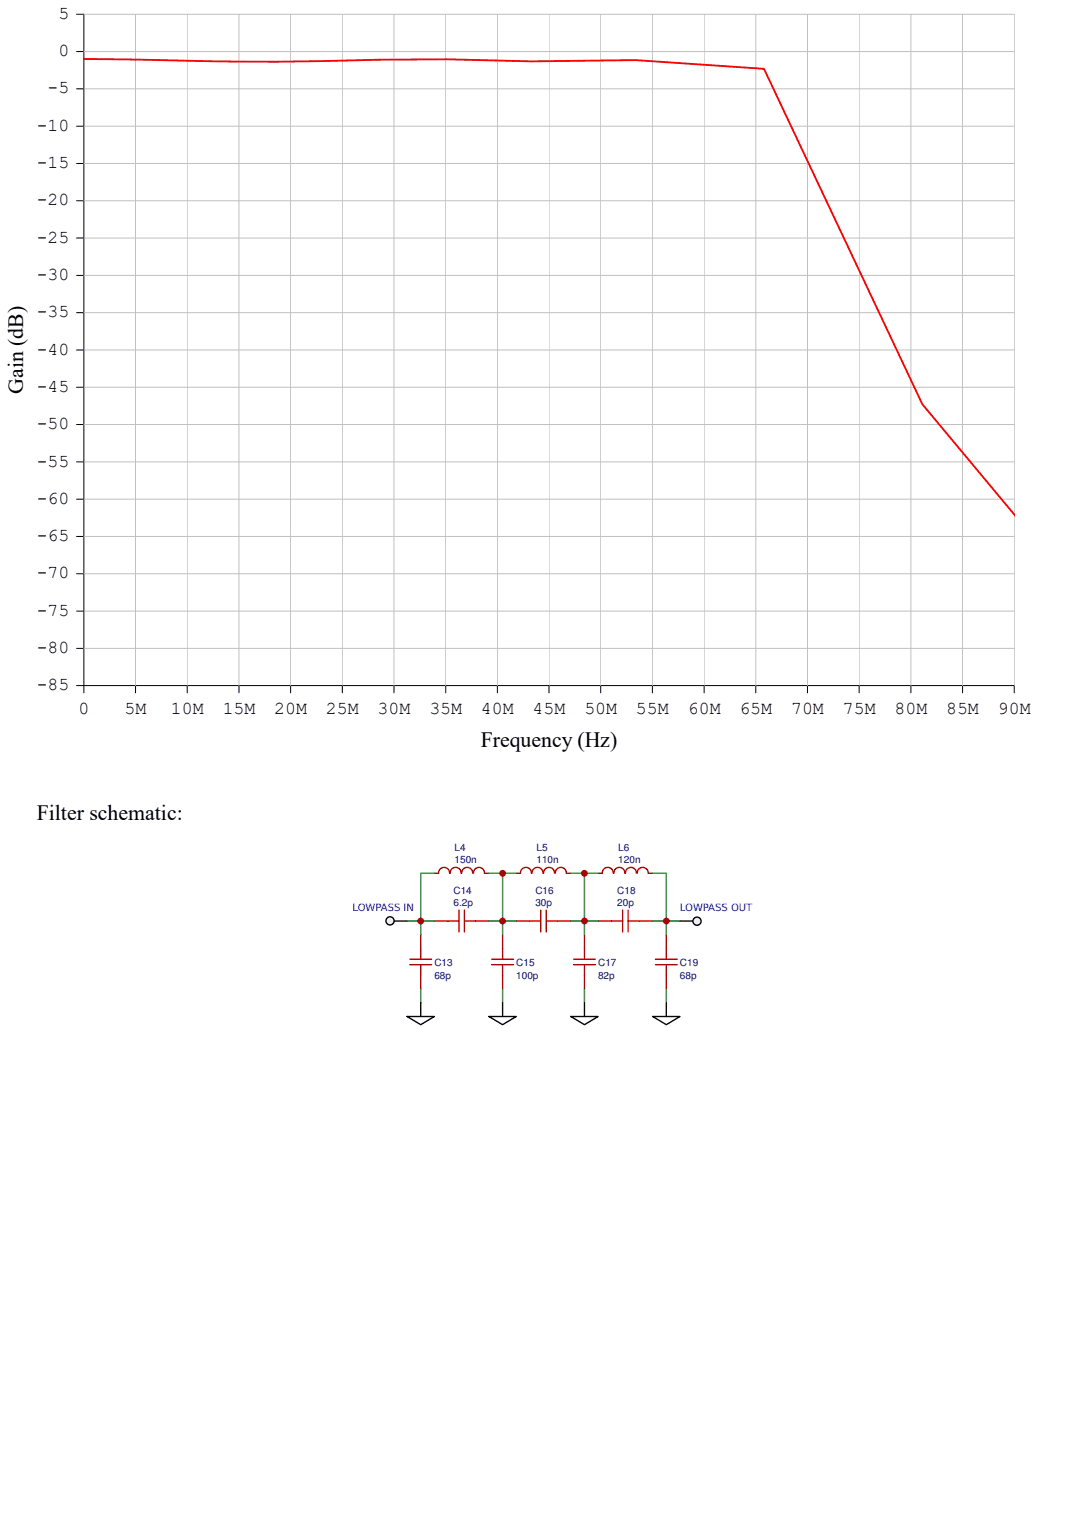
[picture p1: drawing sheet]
<svg xmlns="http://www.w3.org/2000/svg" width="210mm" height="297mm" viewBox="0 0 210 297" stroke-linecap="round" stroke-linejoin="round" font-family="sans-serif">
<g fill="none" stroke="#000" stroke-width=".19">
<path d="M16.3 134.4v-1.4h180.4v1.4M26.3 133v1.4M36.3 133v1.4M46.3 133v1.4M56.4 133v1.4M66.4 133v1.4M76.4 133v1.4M86.4 133v1.4M96.5 133v1.4M106.5 133v1.4M116.5 133v1.4M126.5 133v1.4"/>
<path d="M136.5 133v1.4M146.6 133v1.4M156.6 133v1.4M166.6 133v1.4M176.6 133v1.4M186.7 133v1.4"/>
</g>
<g fill="#fff">
<path d="M.6 59.4h4.9v17h-4.9z"/>
<path d="M7.1 131.1h6.4v3.8h-6.4z"/>
<path d="M7.1 124h6.4v3.7h-6.4z"/>
<path d="M7.1 116.7h6.4v3.7h-6.4z"/>
<path d="M7.1 109.5h6.4v3.7h-6.4z"/>
<path d="M7.1 102.2h6.4v3.8h-6.4z"/>
<path d="M7.1 95h6.4v3.7h-6.4z"/>
<path d="M7.1 87.8h6.4v3.7h-6.4z"/>
<path d="M7.1 80.5h6.4v3.7h-6.4z"/>
<path d="M7.1 73.3h6.4v3.7h-6.4z"/>
<path d="M7.1 66h6.4v3.8h-6.4z"/>
<path d="M7.1 58.8h6.4v3.7h-6.4z"/>
<path d="M7.1 51.6h6.4v3.7h-6.4z"/>
<path d="M7.1 44.3h6.4v3.7h-6.4z"/>
<path d="M7.1 37.1h6.4v3.7h-6.4z"/>
<path d="M7.1 29.8h6.4v3.8h-6.4z"/>
<path d="M7.1 22.6h6.4v3.8h-6.4z"/>
<path d="M7.1 15.4h6.4v3.7h-6.4z"/>
<path d="M9.2 8.2h4.3v3.7h-4.3z"/>
<path d="M11.3 .9h2.2v3.8h-2.2z"/>
</g>
<g fill="none" stroke="#000" stroke-width=".19">
<path d="M14.9 2.8h1.4v130.2h-1.4M14.9 17.2h1.4M14.9 10h1.4M14.9 38.9h1.4M14.9 31.7h1.4M14.9 24.5h1.4M14.9 53.4h1.4M14.9 46.2h1.4M14.9 75.1h1.4M14.9 67.9h1.4M14.9 60.7h1.4M14.9 96.8h1.4"/>
<path d="M14.9 89.6h1.4M14.9 82.4h1.4M14.9 118.6h1.4M14.9 111.3h1.4M14.9 104.1h1.4M14.9 125.8h1.4"/>
</g>
<g fill="none" stroke="#c0c0c0" stroke-width=".19">
<path d="M16.3 2.8h180.4v130.2M16.3 17.2h180.4M16.3 10h180.4M26.3 2.8v130.2M36.3 2.8v130.2M46.3 2.8v130.2M56.4 2.8v130.2M66.4 2.8v130.2M76.4 2.8v130.2M86.4 2.8v130.2M96.5 2.8v130.2M106.5 2.8v130.2"/>
<path d="M116.5 2.8v130.2M126.5 2.8v130.2M136.5 2.8v130.2M146.6 2.8v130.2M156.6 2.8v130.2M166.6 2.8v130.2M176.6 2.8v130.2M186.7 2.8v130.2M16.3 38.9h180.4M16.3 31.7h180.4M16.3 24.5h180.4M16.3 53.4h180.4"/>
<path d="M16.3 46.2h180.4M16.3 75.1h180.4M16.3 67.9h180.4M16.3 60.7h180.4M16.3 96.8h180.4M16.3 89.6h180.4M16.3 82.4h180.4M16.3 118.6h180.4M16.3 111.3h180.4M16.3 104.1h180.4M16.3 125.8h180.4"/>
</g>
<path d="M16.3 11.5h8.6a993.3 993.3 0 0 0 37.7 .4l10.8-.3 13.2-.1 16.4 .4 20.2-.2 25 1.7 30.7 65 17.8 21.5" fill="none" stroke="#f00" stroke-width=".35"/>
<g fill="none" stroke="#a00000" stroke-width=".26">
<path d="M86.9 178.7h2.1M89 176.6v4.2M90.1 176.6v4.2M90.1 178.7h2.1M102.8 178.7h2.1M104.9 176.6v4.2M105.9 178.7h2.1M105.9 176.6v4.2M118.6 178.7h2.1M120.7 176.6v4.2M121.8 178.7h2.1M121.8 176.6v4.2"/>
<path d="M79.5 187.1h4.2M79.5 186.1h4.2M81.6 184v2.1M81.6 187.1v2.2M95.3 187.1h4.3M95.3 186.1h4.3M97.5 184v2.1M97.5 187.1v2.2M111.2 187.1h4.3M111.2 186.1h4.3M113.3 184v2.1M113.3 187.1v2.2"/>
<path d="M127.1 186.1h4.2M127.1 187.1h4.2M129.2 184v2.1M129.2 187.1v2.2"/>
</g>
<g fill="none" stroke="#800" stroke-width=".26">
<path d="M84.2 169.4h.8M84.2 178.7h2.7M85.1 169.4a1.06 1.06 0 0 1 1-1.1 1.06 1.06 0 0 1 1.1 1.1M87.3 169.4a1.06 1.06 0 0 1 1.1-1.1 1.06 1.06 0 0 1 1 1.1M89.5 169.4a1.06 1.06 0 0 1 1.1-1.1 1.06 1.06 0 0 1 1.1 1.1M91.8 169.4a1.06 1.06 0 0 1 1.1-1.1 1.06 1.06 0 0 1 1 1.1M92.2 178.7h2.6M94 169.4h.8M100.1 169.4h.8M100.1 178.7h2.7M100.9 169.4a1.06 1.06 0 0 1 1.1-1.1 1.06 1.06 0 0 1 1 1.1M103.2 169.4a1.06 1.06 0 0 1 1-1.1 1.06 1.06 0 0 1 1.1 1.1"/>
<path d="M105.4 169.4a1.06 1.06 0 0 1 1.1-1.1 1.06 1.06 0 0 1 1 1.1M107.7 169.4a1.06 1.06 0 0 1 1.1-1.1 1.06 1.06 0 0 1 1 1.1M108 178.7h2.7M109.9 169.4h.8M116 169.4h.8M116 178.7h2.6M116.8 169.4a1.06 1.06 0 0 1 1.1-1.1 1.06 1.06 0 0 1 1 1.1M119.1 169.4a1.06 1.06 0 0 1 1-1.1 1.06 1.06 0 0 1 1.1 1.1M121.3 169.4a1.06 1.06 0 0 1 1-1.1 1.06 1.06 0 0 1 1.1 1.1M123.6 169.4a1.06 1.06 0 0 1 1-1.1 1.06 1.06 0 0 1 1.1 1.1M123.9 178.7h2.7M125.8 169.4h.8"/>
<path d="M81.6 181.3v2.7M81.6 189.3v2.6M97.5 181.3v2.7M97.5 189.3v2.6M113.3 181.3v2.7M113.3 189.3v2.6M129.2 181.3v2.7M129.2 189.3v2.6"/>
</g>
<g fill="none" stroke="#080" stroke-width=".26">
<path d="M84.2 178.7h-2.6v2.6M84.2 169.4h-2.6v9.3M94.8 178.7h5.3M94.8 169.4h5.3M97.5 169.4v11.9M110.7 178.7h5.3M110.7 169.4h5.3M113.3 169.4v11.9M126.6 178.7h2.6v2.6M126.6 169.4h2.6v9.3h2.7M81.6 191.9v2.7M97.5 191.9v2.7"/>
<path d="M113.3 191.9v2.7M129.2 191.9v2.7"/>
</g>
<path d="M131.9 178.7h2.6" fill="none" stroke="#000" stroke-width=".26"/>
<circle cx="135.2" cy="178.7" r=".79" fill="#efefef" stroke="#000" stroke-width=".26"/>
<path d="M76.3 178.7h2.6M78.9 197.2h5.3l-2.6 1.6zM81.6 194.6v2.6M94.8 197.2h5.3l-2.6 1.6zM97.5 194.6v2.6M110.7 197.2h5.3l-2.7 1.6zM113.3 194.6v2.6M126.6 197.2h5.3l-2.7 1.6zM129.2 194.6v2.6" fill="none" stroke="#000" stroke-width=".26"/>
<path d="M78.9 178.7h2.7" fill="none" stroke="#080" stroke-width=".26"/>
<circle cx="75.6" cy="178.6" r=".79" fill="#efefef" stroke="#000" stroke-width=".26"/>
<g fill="#c00">
<circle cx="97.5" cy="178.7" r=".66"/>
<circle cx="113.3" cy="178.7" r=".66"/>
<circle cx="113.3" cy="169.4" r=".66"/>
<circle cx="97.5" cy="169.4" r=".66"/>
<circle cx="81.6" cy="178.7" r=".66"/>
<circle cx="129.2" cy="178.7" r=".66"/>
</g>
<g font-size="4.2">
<text x="4.5" y="76.4" transform="rotate(-90 4.5 76.4)">Gain (dB)</text>
<text x="93.3" y="144.9">Frequency (Hz)</text>
<text x="7.1" y="159.1">Filter schematic:</text>
</g>
<g font-size="3.5">
<text x="11.3" y="3.7">5</text>
<text x="11.3" y="10.9">0</text>
<text x="9.2" y="18.1">-5</text>
<text x="7.1" y="25.4">-10</text>
<text x="7.1" y="32.6">-15</text>
<text x="7.1" y="39.8">-20</text>
<text x="7.1" y="47.1">-25</text>
<text x="7.1" y="54.3">-30</text>
<text x="7.1" y="61.6">-35</text>
<text x="7.1" y="68.8">-40</text>
<text x="7.1" y="76">-45</text>
<text x="7.1" y="83.3">-50</text>
<text x="7.1" y="90.5">-55</text>
<text x="7.1" y="97.7">-60</text>
<text x="7.1" y="105">-65</text>
<text x="7.1" y="112.2">-70</text>
<text x="7.1" y="119.5">-75</text>
<text x="7.1" y="126.7">-80</text>
<text x="7.1" y="133.9">-85</text>
<text x="15.2" y="138.6">0</text>
<text x="24.2" y="138.6">5M</text>
<text x="33.1" y="138.6">10M</text>
<text x="43.2" y="138.6">15M</text>
<text x="53.2" y="138.6">20M</text>
<text x="63.2" y="138.6">25M</text>
<text x="73.2" y="138.6">30M</text>
<text x="83.3" y="138.6">35M</text>
<text x="93.3" y="138.6">40M</text>
<text x="103.3" y="138.6">45M</text>
<text x="113.3" y="138.6">50M</text>
<text x="123.3" y="138.6">55M</text>
<text x="133.4" y="138.6">60M</text>
<text x="143.4" y="138.6">65M</text>
<text x="153.4" y="138.6">70M</text>
<text x="163.4" y="138.6">75M</text>
<text x="173.5" y="138.6">80M</text>
<text x="183.5" y="138.6">85M</text>
<text x="193.5" y="138.6">90M</text>
</g>
<g font-size="1.9" fill="#000080">
<text x="88.2" y="167.5">150n</text>
<text x="88.2" y="165.1">L4</text>
<text x="104" y="167.5">110n</text>
<text x="104" y="165.1">L5</text>
<text x="119.9" y="167.5">120n</text>
<text x="119.9" y="165.1">L6</text>
<text x="88" y="173.4">C14</text>
<text x="103.8" y="173.4">C16</text>
<text x="119.7" y="173.4">C18</text>
<text x="88" y="175.8">6.2p</text>
<text x="103.8" y="175.8">30p</text>
<text x="119.7" y="175.8">20p</text>
<text x="84.2" y="189.9">68p</text>
<text x="84.2" y="187.5">C13</text>
<text x="100.1" y="189.9">100p</text>
<text x="100.1" y="187.5">C15</text>
<text x="116" y="189.9">82p</text>
<text x="116" y="187.5">C17</text>
<text x="131.9" y="189.9">68p</text>
<text x="131.9" y="187.5">C19</text>
</g>
<g font-size="1.9" fill="#00f">
<text x="68.4" y="176.7">LOWPASS IN</text>
<text x="131.9" y="176.7">LOWPASS OUT</text>
</g>
</svg>
